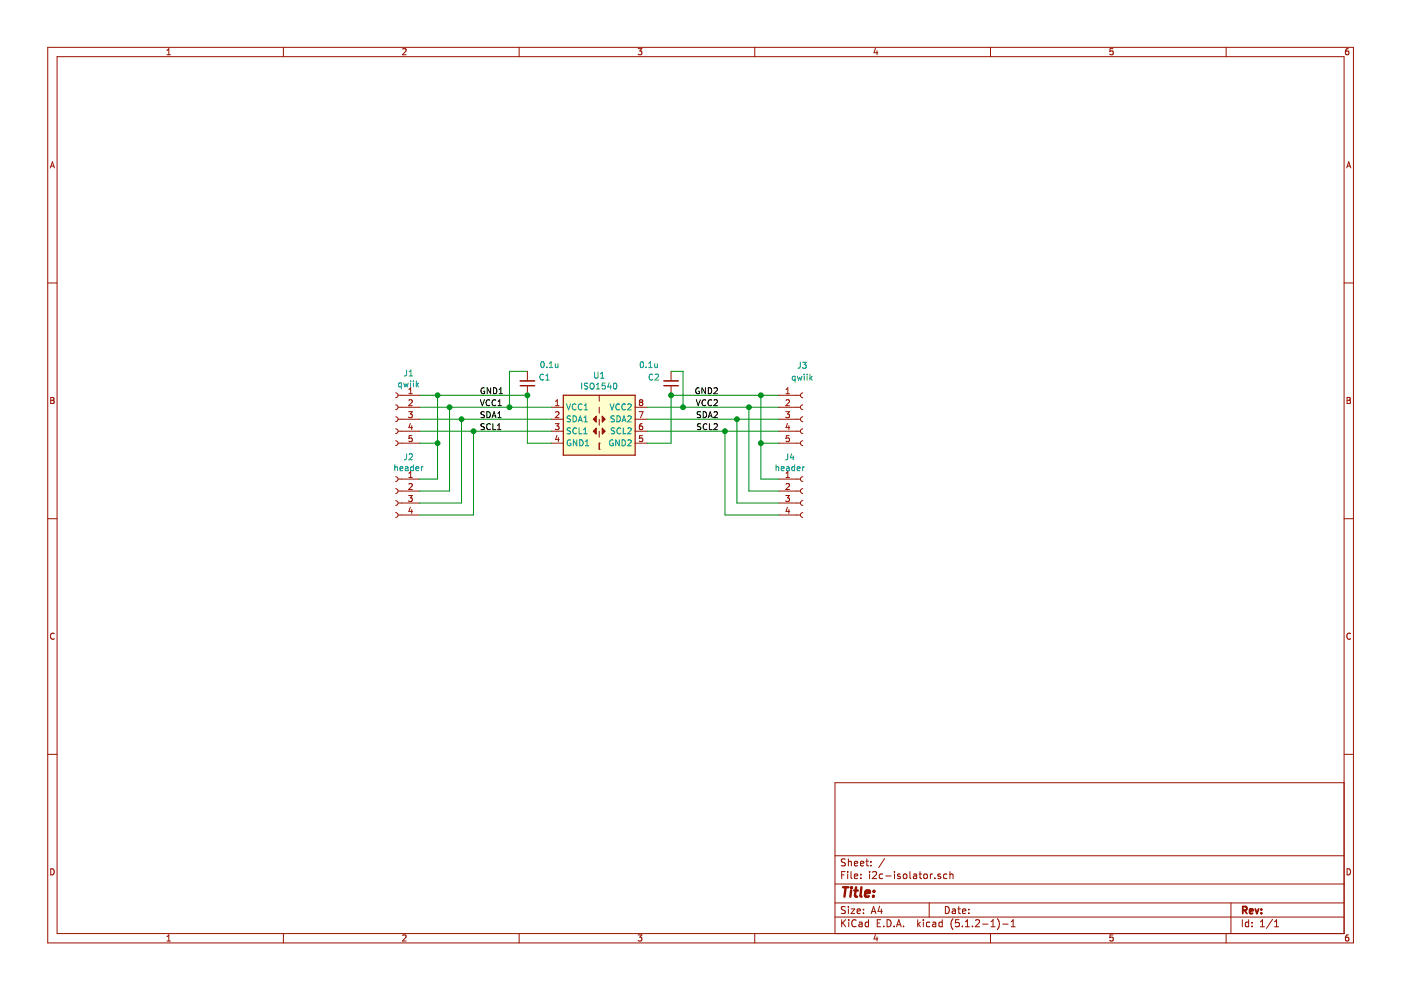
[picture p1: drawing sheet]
EESchema Schematic File Version 4
EELAYER 29 0
EELAYER END
$Descr A4 11693 8268
encoding utf-8
Sheet 1 1
Title ""
Date ""
Rev ""
Comp ""
Comment1 ""
Comment2 ""
Comment3 ""
Comment4 ""
$EndDescr
$Comp
L Isolator:ISO1540 U1
U 1 1
P 5000 3500
F 0 "U1" H 5000 3867 50  0000 C CNN
F 1 "ISO1540" H 5000 3776 50  0000 C CNN
F 2 "Package_SO:SOIC-8_3.9x4.9mm_P1.27mm" H 5000 3150 50  0001 C CNN
F 3 "http://www.ti.com/lit/ds/symlink/iso1541.pdf" H 5000 3550 50  0001 C CNN
	1    5000 3500
	1    0    0    -1  
$EndComp
$Comp
L Connector:Conn_01x04_Female J2
U 1 1
P 3300 4100
F 0 "J2" H 3192 4385 50  0000 C CNN
F 1 "header" H 3192 4294 50  0000 C CNN
F 2 "Connector_PinHeader_2.54mm:PinHeader_1x04_P2.54mm_Vertical" H 3300 4100 50  0001 C CNN
F 3 "~" H 3300 4100 50  0001 C CNN
	1    3300 4100
	-1   0    0    -1  
$EndComp
Wire Wire Line
	3500 3300 3650 3300
Wire Wire Line
	3500 3500 3850 3500
Wire Wire Line
	3500 4000 3650 4000
Wire Wire Line
	3650 4000 3650 3700
Connection ~ 3650 3300
Wire Wire Line
	3750 3400 3750 4100
Wire Wire Line
	3750 4100 3500 4100
Connection ~ 3750 3400
Wire Wire Line
	3750 3400 3500 3400
Wire Wire Line
	3500 4200 3850 4200
Wire Wire Line
	3850 4200 3850 3500
Connection ~ 3850 3500
Wire Wire Line
	3500 4300 3950 4300
Wire Wire Line
	3950 4300 3950 3600
Connection ~ 3950 3600
Wire Wire Line
	3950 3600 3500 3600
Text Label 4000 3300 0    50   ~ 0
GND1
Text Label 4000 3400 0    50   ~ 0
VCC1
Text Label 4000 3500 0    50   ~ 0
SDA1
Text Label 4000 3600 0    50   ~ 0
SCL1
Wire Wire Line
	4600 3700 4400 3700
Wire Wire Line
	4400 3700 4400 3300
Wire Wire Line
	3650 3300 4400 3300
Wire Wire Line
	3750 3400 4250 3400
Wire Wire Line
	3850 3500 4600 3500
Wire Wire Line
	3950 3600 4600 3600
$Comp
L Connector:Conn_01x04_Female J4
U 1 1
P 6700 4100
F 0 "J4" H 6592 4385 50  0000 C CNN
F 1 "header" H 6592 4294 50  0000 C CNN
F 2 "Connector_PinHeader_2.54mm:PinHeader_1x04_P2.54mm_Vertical" H 6700 4100 50  0001 C CNN
F 3 "~" H 6700 4100 50  0001 C CNN
	1    6700 4100
	1    0    0    -1  
$EndComp
Wire Wire Line
	6500 3300 6350 3300
Wire Wire Line
	6500 3500 6150 3500
Wire Wire Line
	6500 4000 6350 4000
Wire Wire Line
	6350 4000 6350 3700
Connection ~ 6350 3300
Wire Wire Line
	6250 3400 6250 4100
Wire Wire Line
	6250 4100 6500 4100
Connection ~ 6250 3400
Wire Wire Line
	6250 3400 6500 3400
Wire Wire Line
	6500 4200 6150 4200
Wire Wire Line
	6150 4200 6150 3500
Connection ~ 6150 3500
Wire Wire Line
	6500 4300 6050 4300
Wire Wire Line
	6050 4300 6050 3600
Connection ~ 6050 3600
Wire Wire Line
	6050 3600 6500 3600
Text Label 6000 3300 2    50   ~ 0
GND2
Text Label 6000 3400 2    50   ~ 0
VCC2
Text Label 6000 3500 2    50   ~ 0
SDA2
Text Label 6000 3600 2    50   ~ 0
SCL2
Wire Wire Line
	5400 3700 5600 3700
Wire Wire Line
	5600 3700 5600 3300
Wire Wire Line
	6350 3300 5600 3300
Wire Wire Line
	6150 3500 5400 3500
Wire Wire Line
	6050 3600 5400 3600
Wire Wire Line
	5400 3400 5700 3400
$Comp
L Device:C_Small C2
U 1 1
P 5600 3200
F 0 "C2" H 5508 3154 50  0000 R CNN
F 1 "0.1u" H 5500 3050 50  0000 R CNN
F 2 "Capacitor_SMD:C_1206_3216Metric_Pad1.42x1.75mm_HandSolder" H 5600 3200 50  0001 C CNN
F 3 "~" H 5600 3200 50  0001 C CNN
	1    5600 3200
	1    0    0    1   
$EndComp
Connection ~ 5600 3300
Wire Wire Line
	5700 3400 5700 3100
Wire Wire Line
	5700 3100 5600 3100
Connection ~ 5700 3400
Wire Wire Line
	5700 3400 6250 3400
Wire Wire Line
	4250 3400 4250 3100
Wire Wire Line
	4250 3100 4400 3100
Connection ~ 4250 3400
Wire Wire Line
	4250 3400 4600 3400
$Comp
L Device:C_Small C1
U 1 1
P 4400 3200
F 0 "C1" H 4308 3154 50  0000 R CNN
F 1 "0.1u" H 4300 3050 50  0000 R CNN
F 2 "Capacitor_SMD:C_1206_3216Metric_Pad1.42x1.75mm_HandSolder" H 4400 3200 50  0001 C CNN
F 3 "~" H 4400 3200 50  0001 C CNN
	1    4400 3200
	-1   0    0    1   
$EndComp
Connection ~ 4400 3300
$Comp
L Connector:Conn_01x05_Female J3
U 1 1
P 6700 3500
F 0 "J3" H 6650 3950 50  0000 L CNN
F 1 "qwiik" H 6600 3850 50  0000 L CNN
F 2 "Connector_JST:JST_SH_SM04B-SRSS-TB_1x04-1MP_P1.00mm_Horizontal" H 6700 3500 50  0001 C CNN
F 3 "~" H 6700 3500 50  0001 C CNN
	1    6700 3500
	1    0    0    -1  
$EndComp
Wire Wire Line
	6350 3700 6500 3700
Connection ~ 6350 3700
Wire Wire Line
	6350 3700 6350 3300
$Comp
L Connector:Conn_01x05_Female J1
U 1 1
P 3300 3500
F 0 "J1" H 3192 3885 50  0000 C CNN
F 1 "qwiik" H 3192 3794 50  0000 C CNN
F 2 "Connector_JST:JST_SH_SM04B-SRSS-TB_1x04-1MP_P1.00mm_Horizontal" H 3300 3500 50  0001 C CNN
F 3 "~" H 3300 3500 50  0001 C CNN
	1    3300 3500
	-1   0    0    -1  
$EndComp
Wire Wire Line
	3500 3700 3650 3700
Connection ~ 3650 3700
Wire Wire Line
	3650 3700 3650 3300
$EndSCHEMATC
